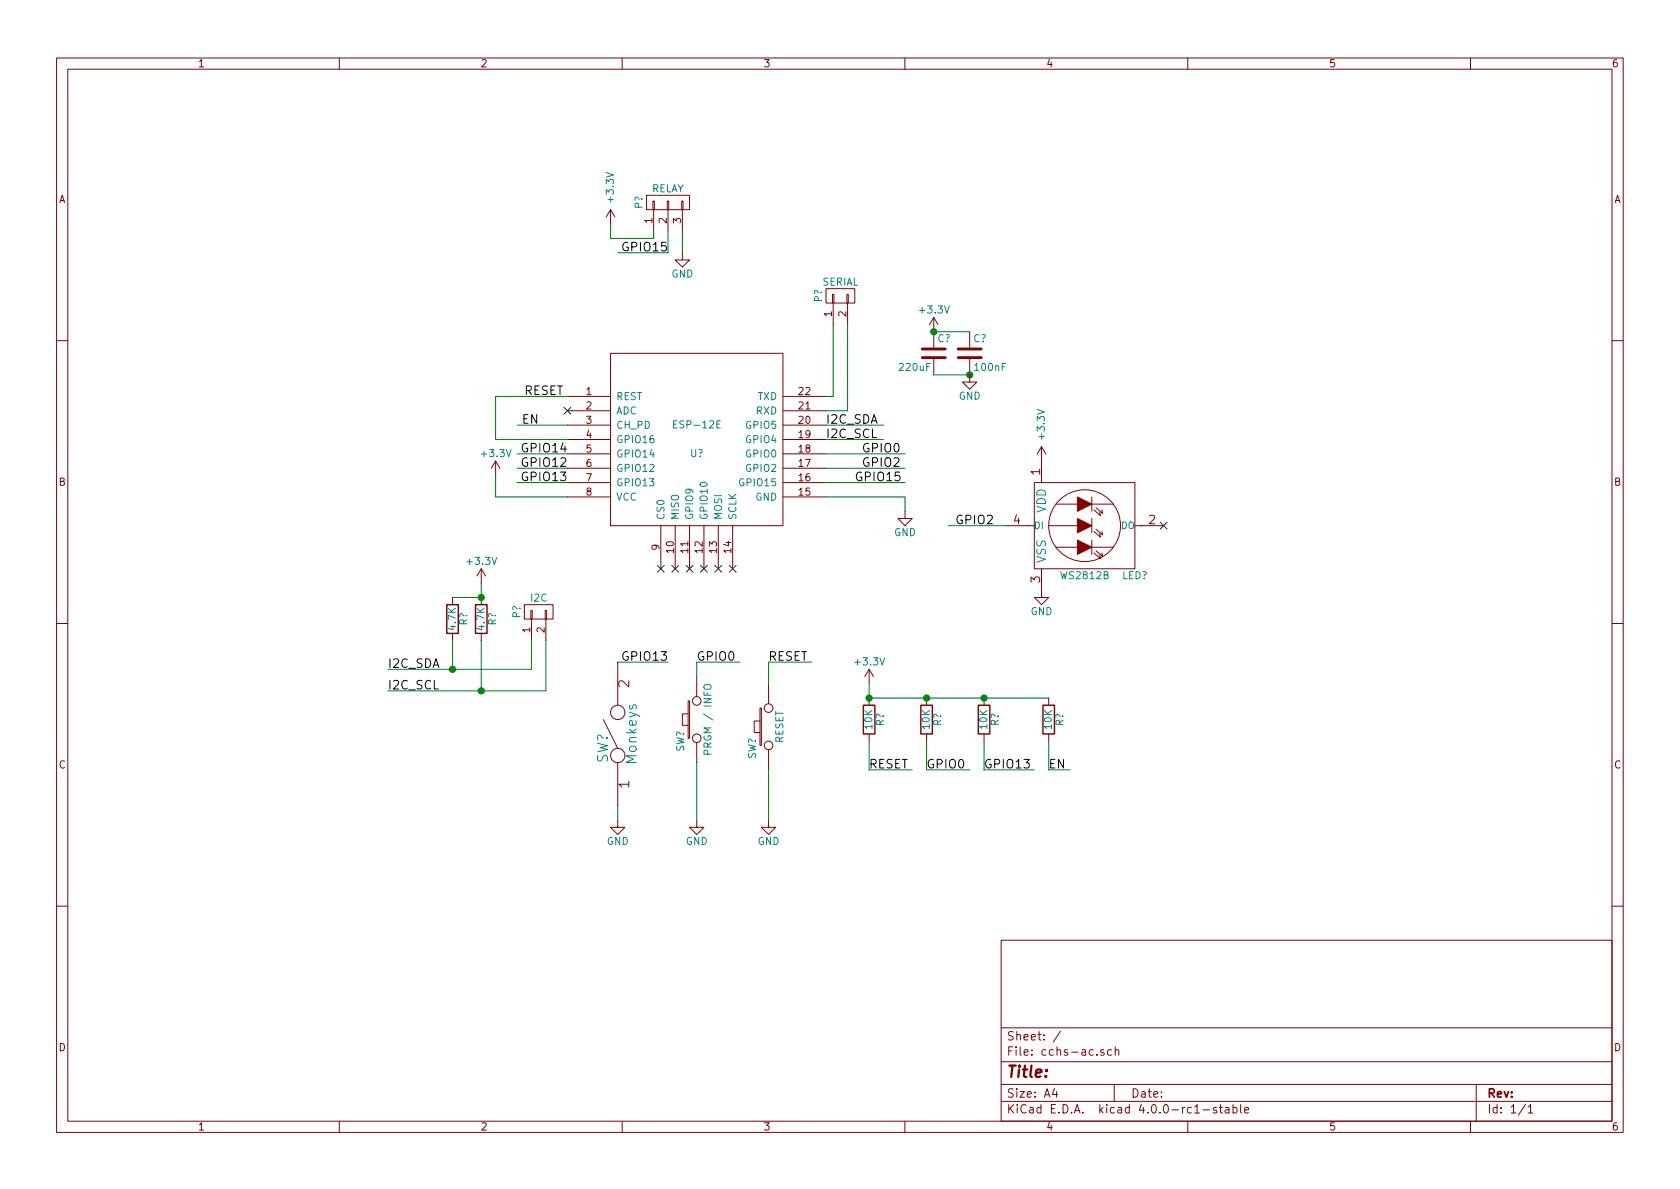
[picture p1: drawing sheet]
EESchema Schematic File Version 2
LIBS:power
LIBS:device
LIBS:transistors
LIBS:conn
LIBS:linear
LIBS:regul
LIBS:74xx
LIBS:cmos4000
LIBS:adc-dac
LIBS:memory
LIBS:xilinx
LIBS:microcontrollers
LIBS:dsp
LIBS:microchip
LIBS:analog_switches
LIBS:motorola
LIBS:texas
LIBS:intel
LIBS:audio
LIBS:interface
LIBS:digital-audio
LIBS:philips
LIBS:display
LIBS:cypress
LIBS:siliconi
LIBS:opto
LIBS:atmel
LIBS:contrib
LIBS:valves
LIBS:ESP8266
LIBS:freetronics_schematic
LIBS:cchs-ac-cache
EELAYER 25 0
EELAYER END
$Descr A4 11693 8268
encoding utf-8
Sheet 1 1
Title ""
Date ""
Rev ""
Comp ""
Comment1 ""
Comment2 ""
Comment3 ""
Comment4 ""
$EndDescr
$Comp
L ESP-12E U?
U 1 1
P 4850 3050
F 0 "U?" H 4850 2950 50  0000 C CNN
F 1 "ESP-12E" H 4850 3150 50  0000 C CNN
F 2 "" H 4850 3050 50  0001 C CNN
F 3 "" H 4850 3050 50  0001 C CNN
	1    4850 3050
	1    0    0    -1  
$EndComp
$Comp
L SW_PUSHBUTTON SW?
U 1 1
P 4850 5000
F 0 "SW?" H 4700 5110 50  0000 C CNN
F 1 "PRGM / INFO" H 4850 4920 50  0000 C CNN
F 2 "" H 4850 5000 60  0000 C CNN
F 3 "" H 4850 5000 60  0000 C CNN
	1    4850 5000
	0    -1   -1   0   
$EndComp
$Comp
L SW_SPST SW?
U 1 1
P 4300 5100
F 0 "SW?" H 4200 5200 70  0000 C CNN
F 1 "Monkeys" H 4300 5000 70  0000 C CNN
F 2 "" H 4300 5100 60  0000 C CNN
F 3 "" H 4300 5100 60  0000 C CNN
	1    4300 5100
	0    -1   -1   0   
$EndComp
NoConn ~ 4600 3950
NoConn ~ 4700 3950
NoConn ~ 4800 3950
NoConn ~ 4900 3950
NoConn ~ 5000 3950
NoConn ~ 5100 3950
$Comp
L CONN_01X02 P?
U 1 1
P 5850 2050
F 0 "P?" H 5850 2200 50  0000 C CNN
F 1 "SERIAL" V 5950 2050 50  0000 C CNN
F 2 "" H 5850 2050 60  0000 C CNN
F 3 "" H 5850 2050 60  0000 C CNN
	1    5850 2050
	0    -1   -1   0   
$EndComp
Wire Wire Line
	5750 2750 5800 2750
Wire Wire Line
	5800 2750 5800 2250
Wire Wire Line
	5750 2850 5900 2850
Wire Wire Line
	5900 2850 5900 2250
$Comp
L GND #PWR?
U 1 1
P 6300 3550
F 0 "#PWR?" H 6300 3300 50  0001 C CNN
F 1 "GND" H 6300 3400 50  0000 C CNN
F 2 "" H 6300 3550 60  0000 C CNN
F 3 "" H 6300 3550 60  0000 C CNN
	1    6300 3550
	1    0    0    -1  
$EndComp
$Comp
L +3.3V #PWR?
U 1 1
P 3450 3300
F 0 "#PWR?" H 3450 3150 50  0001 C CNN
F 1 "+3.3V" H 3450 3450 50  0000 C CNN
F 2 "" H 3450 3300 60  0000 C CNN
F 3 "" H 3450 3300 60  0000 C CNN
	1    3450 3300
	1    0    0    -1  
$EndComp
NoConn ~ 3950 2850
$Comp
L WS2812B LED?
U 1 1
P 7550 3500
F 0 "LED?" H 7900 3000 50  0000 C CNN
F 1 "WS2812B" H 7550 3000 50  0000 C CNN
F 2 "FT:WS2812B" H 7800 2900 60  0001 C CNN
F 3 "" H 7550 3500 60  0000 C CNN
	1    7550 3500
	1    0    0    -1  
$EndComp
$Comp
L CONN_01X02 P?
U 1 1
P 3750 4250
F 0 "P?" H 3750 4400 50  0000 C CNN
F 1 "I2C" V 3850 4250 50  0000 C CNN
F 2 "" H 3750 4250 60  0000 C CNN
F 3 "" H 3750 4250 60  0000 C CNN
	1    3750 4250
	0    -1   -1   0   
$EndComp
Wire Wire Line
	5750 2950 6150 2950
Wire Wire Line
	5750 3050 6150 3050
Wire Wire Line
	5750 3150 6300 3150
Wire Wire Line
	5750 3250 6300 3250
Wire Wire Line
	5750 3350 6300 3350
Text Label 6300 3150 2    60   ~ 0
GPIO0
Text Label 6300 3250 2    60   ~ 0
GPIO2
Text Label 6300 3350 2    60   ~ 0
GPIO15
Text Label 3600 3350 0    60   ~ 0
GPIO13
Wire Wire Line
	3950 3350 3600 3350
Wire Wire Line
	3950 3250 3600 3250
Wire Wire Line
	3950 3150 3600 3150
Text Label 3600 3250 0    60   ~ 0
GPIO12
Text Label 3600 3150 0    60   ~ 0
GPIO14
Wire Wire Line
	4850 4700 4850 4600
Wire Wire Line
	4850 5300 4850 5700
$Comp
L GND #PWR?
U 1 1
P 4850 5700
F 0 "#PWR?" H 4850 5450 50  0001 C CNN
F 1 "GND" H 4850 5550 50  0000 C CNN
F 2 "" H 4850 5700 60  0000 C CNN
F 3 "" H 4850 5700 60  0000 C CNN
	1    4850 5700
	1    0    0    -1  
$EndComp
Text Label 5150 4600 2    60   ~ 0
GPIO0
$Comp
L +3.3V #PWR?
U 1 1
P 7250 3200
F 0 "#PWR?" H 7250 3050 50  0001 C CNN
F 1 "+3.3V" V 7250 3450 50  0000 C CNN
F 2 "" H 7250 3200 60  0000 C CNN
F 3 "" H 7250 3200 60  0000 C CNN
	1    7250 3200
	1    0    0    -1  
$EndComp
$Comp
L GND #PWR?
U 1 1
P 7250 4100
F 0 "#PWR?" H 7250 3850 50  0001 C CNN
F 1 "GND" H 7250 3950 50  0000 C CNN
F 2 "" H 7250 4100 60  0000 C CNN
F 3 "" H 7250 4100 60  0000 C CNN
	1    7250 4100
	1    0    0    -1  
$EndComp
Wire Wire Line
	3950 2950 3600 2950
Text Label 3600 2950 0    60   ~ 0
EN
Wire Wire Line
	3950 3450 3450 3450
Wire Wire Line
	3450 3450 3450 3300
Wire Wire Line
	5750 3450 6300 3450
Wire Wire Line
	6300 3450 6300 3550
NoConn ~ 8100 3650
Wire Wire Line
	7000 3650 6600 3650
Text Label 6600 3650 0    60   ~ 0
GPIO2
$Comp
L GND #PWR?
U 1 1
P 4300 5700
F 0 "#PWR?" H 4300 5450 50  0001 C CNN
F 1 "GND" H 4300 5550 50  0000 C CNN
F 2 "" H 4300 5700 60  0000 C CNN
F 3 "" H 4300 5700 60  0000 C CNN
	1    4300 5700
	1    0    0    -1  
$EndComp
Wire Wire Line
	4300 5600 4300 5700
$Comp
L SW_PUSHBUTTON SW?
U 1 1
P 5350 5050
F 0 "SW?" H 5200 5160 50  0000 C CNN
F 1 "RESET" H 5350 4970 50  0000 C CNN
F 2 "" H 5350 5050 60  0000 C CNN
F 3 "" H 5350 5050 60  0000 C CNN
	1    5350 5050
	0    -1   -1   0   
$EndComp
$Comp
L GND #PWR?
U 1 1
P 5350 5700
F 0 "#PWR?" H 5350 5450 50  0001 C CNN
F 1 "GND" H 5350 5550 50  0000 C CNN
F 2 "" H 5350 5700 60  0000 C CNN
F 3 "" H 5350 5700 60  0000 C CNN
	1    5350 5700
	1    0    0    -1  
$EndComp
Wire Wire Line
	5350 5700 5350 5350
Wire Wire Line
	5350 4750 5350 4600
Wire Wire Line
	3950 3050 3450 3050
Wire Wire Line
	3450 3050 3450 2750
Wire Wire Line
	3450 2750 3950 2750
Text Label 3650 2750 0    60   ~ 0
RESET
Text Label 5650 4600 2    60   ~ 0
RESET
Wire Wire Line
	4300 4600 4650 4600
Wire Wire Line
	4850 4600 5150 4600
Wire Wire Line
	5350 4600 5650 4600
$Comp
L +3.3V #PWR?
U 1 1
P 6500 2300
F 0 "#PWR?" H 6500 2150 50  0001 C CNN
F 1 "+3.3V" H 6500 2450 50  0000 C CNN
F 2 "" H 6500 2300 60  0000 C CNN
F 3 "" H 6500 2300 60  0000 C CNN
	1    6500 2300
	1    0    0    -1  
$EndComp
$Comp
L C C?
U 1 1
P 6500 2450
F 0 "C?" H 6525 2550 50  0000 L CNN
F 1 "220uF" H 6250 2350 50  0000 L CNN
F 2 "" H 6538 2300 30  0000 C CNN
F 3 "" H 6500 2450 60  0000 C CNN
	1    6500 2450
	1    0    0    -1  
$EndComp
$Comp
L C C?
U 1 1
P 6750 2450
F 0 "C?" H 6775 2550 50  0000 L CNN
F 1 "100nF" H 6775 2350 50  0000 L CNN
F 2 "" H 6788 2300 30  0000 C CNN
F 3 "" H 6750 2450 60  0000 C CNN
	1    6750 2450
	1    0    0    -1  
$EndComp
Wire Wire Line
	6500 2300 6750 2300
Wire Wire Line
	6500 2600 6750 2600
Connection ~ 6500 2300
Connection ~ 6750 2600
$Comp
L GND #PWR?
U 1 1
P 6750 2600
F 0 "#PWR?" H 6750 2350 50  0001 C CNN
F 1 "GND" H 6750 2450 50  0000 C CNN
F 2 "" H 6750 2600 60  0000 C CNN
F 3 "" H 6750 2600 60  0000 C CNN
	1    6750 2600
	1    0    0    -1  
$EndComp
$Comp
L +3.3V #PWR?
U 1 1
P 6050 4750
F 0 "#PWR?" H 6050 4600 50  0001 C CNN
F 1 "+3.3V" H 6050 4900 50  0000 C CNN
F 2 "" H 6050 4750 60  0000 C CNN
F 3 "" H 6050 4750 60  0000 C CNN
	1    6050 4750
	1    0    0    -1  
$EndComp
Text Label 4650 4600 2    60   ~ 0
GPIO13
$Comp
L R R?
U 1 1
P 6050 5000
F 0 "R?" V 6130 5000 50  0000 C CNN
F 1 "10K" V 6050 5000 50  0000 C CNN
F 2 "" V 5980 5000 30  0000 C CNN
F 3 "" H 6050 5000 30  0000 C CNN
	1    6050 5000
	1    0    0    -1  
$EndComp
$Comp
L R R?
U 1 1
P 6450 5000
F 0 "R?" V 6530 5000 50  0000 C CNN
F 1 "10K" V 6450 5000 50  0000 C CNN
F 2 "" V 6380 5000 30  0000 C CNN
F 3 "" H 6450 5000 30  0000 C CNN
	1    6450 5000
	1    0    0    -1  
$EndComp
Wire Wire Line
	6050 5150 6050 5350
Text Label 6350 5350 2    60   ~ 0
RESET
Wire Wire Line
	6050 5350 6350 5350
Wire Wire Line
	6450 5150 6450 5350
Wire Wire Line
	6450 5350 6750 5350
Text Label 6750 5350 2    60   ~ 0
GPIO0
Text Label 7200 5350 2    60   ~ 0
GPIO13
$Comp
L R R?
U 1 1
P 6850 5000
F 0 "R?" V 6930 5000 50  0000 C CNN
F 1 "10K" V 6850 5000 50  0000 C CNN
F 2 "" V 6780 5000 30  0000 C CNN
F 3 "" H 6850 5000 30  0000 C CNN
	1    6850 5000
	1    0    0    -1  
$EndComp
Wire Wire Line
	6850 5150 6850 5350
Wire Wire Line
	6850 5350 7200 5350
Wire Wire Line
	6050 4850 7300 4850
Wire Wire Line
	6050 4850 6050 4750
Connection ~ 6450 4850
Connection ~ 6050 4850
$Comp
L CONN_01X03 P?
U 1 1
P 4650 1400
F 0 "P?" H 4650 1600 50  0000 C CNN
F 1 "RELAY" V 4750 1400 50  0000 C CNN
F 2 "" H 4650 1400 60  0000 C CNN
F 3 "" H 4650 1400 60  0000 C CNN
	1    4650 1400
	0    -1   -1   0   
$EndComp
Text Label 4300 1750 0    60   ~ 0
GPIO15
Wire Wire Line
	4750 1600 4750 1750
Wire Wire Line
	4550 1600 4550 1650
Wire Wire Line
	4550 1650 4250 1650
Wire Wire Line
	4250 1650 4250 1550
$Comp
L +3.3V #PWR?
U 1 1
P 4250 1550
F 0 "#PWR?" H 4250 1400 50  0001 C CNN
F 1 "+3.3V" V 4250 1800 50  0000 C CNN
F 2 "" H 4250 1550 60  0000 C CNN
F 3 "" H 4250 1550 60  0000 C CNN
	1    4250 1550
	1    0    0    -1  
$EndComp
$Comp
L GND #PWR?
U 1 1
P 4750 1750
F 0 "#PWR?" H 4750 1500 50  0001 C CNN
F 1 "GND" H 4750 1600 50  0000 C CNN
F 2 "" H 4750 1750 60  0000 C CNN
F 3 "" H 4750 1750 60  0000 C CNN
	1    4750 1750
	1    0    0    -1  
$EndComp
Wire Wire Line
	4650 1600 4650 1750
Wire Wire Line
	4650 1750 4300 1750
$Comp
L R R?
U 1 1
P 7300 5000
F 0 "R?" V 7380 5000 50  0000 C CNN
F 1 "10K" V 7300 5000 50  0000 C CNN
F 2 "" V 7230 5000 30  0000 C CNN
F 3 "" H 7300 5000 30  0000 C CNN
	1    7300 5000
	1    0    0    -1  
$EndComp
Text Label 7450 5350 2    60   ~ 0
EN
Wire Wire Line
	7300 5150 7300 5350
Wire Wire Line
	7300 5350 7450 5350
Connection ~ 6850 4850
Text Label 6150 2950 2    60   ~ 0
I2C_SDA
Text Label 6150 3050 2    60   ~ 0
I2C_SCL
$Comp
L R R?
U 1 1
P 3150 4300
F 0 "R?" V 3230 4300 50  0000 C CNN
F 1 "4.7K" V 3150 4300 50  0000 C CNN
F 2 "" V 3080 4300 30  0000 C CNN
F 3 "" H 3150 4300 30  0000 C CNN
	1    3150 4300
	1    0    0    -1  
$EndComp
$Comp
L R R?
U 1 1
P 3350 4300
F 0 "R?" V 3430 4300 50  0000 C CNN
F 1 "4.7K" V 3350 4300 50  0000 C CNN
F 2 "" V 3280 4300 30  0000 C CNN
F 3 "" H 3350 4300 30  0000 C CNN
	1    3350 4300
	1    0    0    -1  
$EndComp
Wire Wire Line
	3150 4150 3350 4150
$Comp
L +3.3V #PWR?
U 1 1
P 3350 4050
F 0 "#PWR?" H 3350 3900 50  0001 C CNN
F 1 "+3.3V" H 3350 4200 50  0000 C CNN
F 2 "" H 3350 4050 60  0000 C CNN
F 3 "" H 3350 4050 60  0000 C CNN
	1    3350 4050
	1    0    0    -1  
$EndComp
Wire Wire Line
	2700 4650 3700 4650
Wire Wire Line
	3700 4650 3700 4450
Wire Wire Line
	2700 4800 3800 4800
Wire Wire Line
	3800 4800 3800 4450
Text Label 2700 4650 0    60   ~ 0
I2C_SDA
Text Label 2700 4800 0    60   ~ 0
I2C_SCL
Wire Wire Line
	3150 4450 3150 4650
Connection ~ 3150 4650
Wire Wire Line
	3350 4450 3350 4800
Connection ~ 3350 4800
Wire Wire Line
	3350 4150 3350 4050
Connection ~ 3350 4150
$EndSCHEMATC
